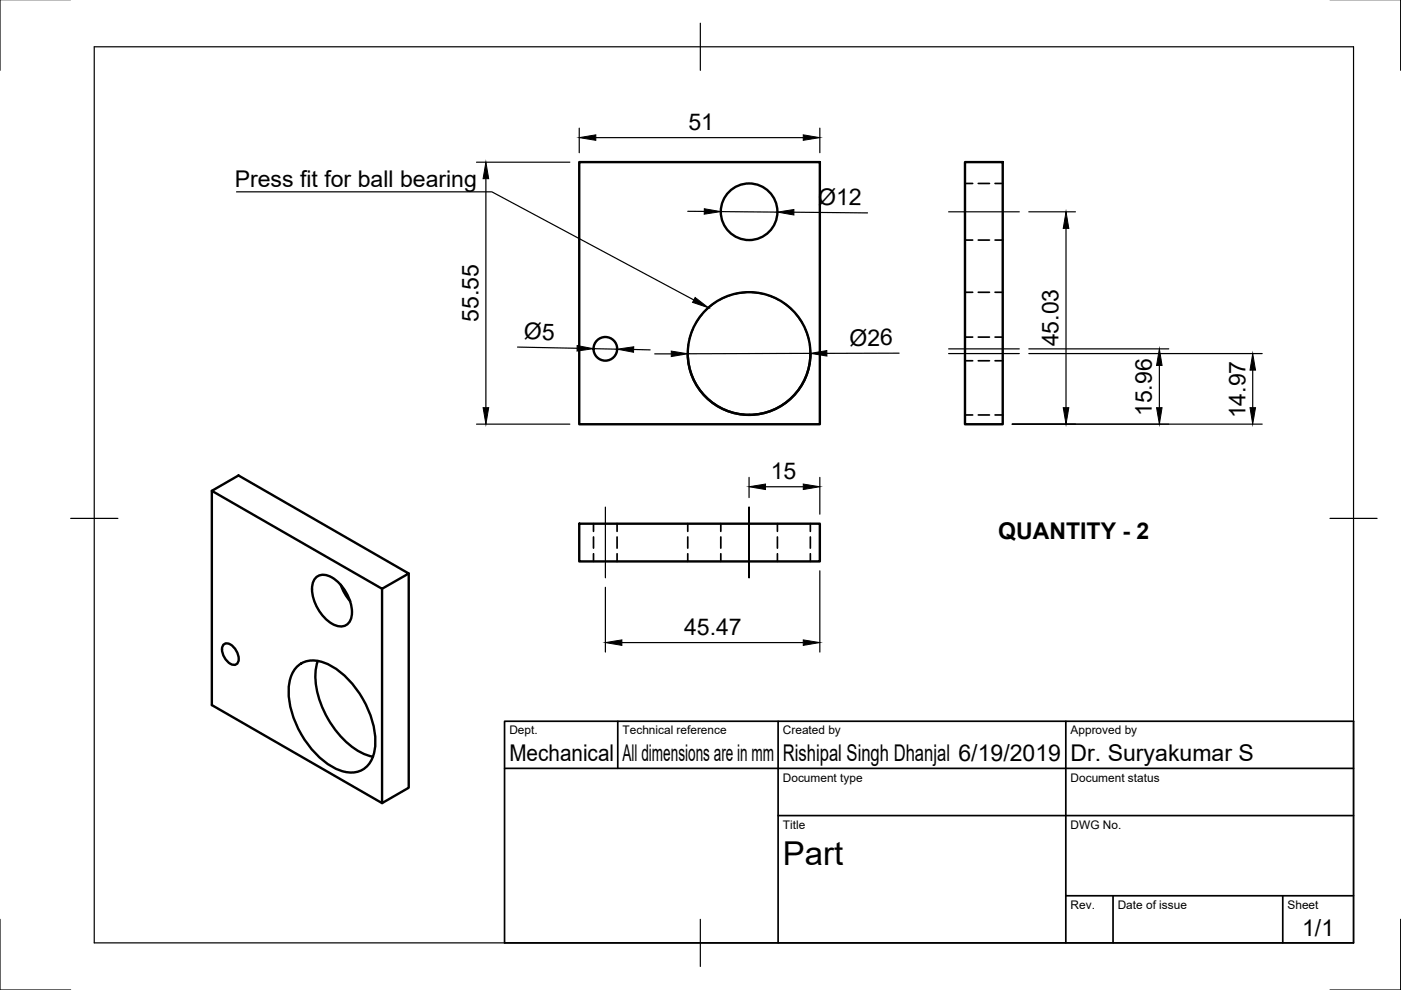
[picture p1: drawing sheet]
<svg xmlns="http://www.w3.org/2000/svg" width="297mm" height="210mm" viewBox="0 0 297 210" stroke-linecap="round" stroke-linejoin="round" font-family="sans-serif">
<!-- layer: Visible -->
<g fill="none" stroke="#000" stroke-width=".51">
<path d="M122.8 34.4h51v55.6h-51zM204.6 34.4h8v55.6h-8zM145.8 75a13 13 0 0 0 13 13 13 13 0 0 0 13-13M44.9 104.1l5.7-3.3 36.1 20.8-5.7 3.2zM44.9 104.1v45.4l36.1 20.8M122.8 111h51v8h-51zM47.3 136.8a1.26 1.26 0 0 1 2 .2 3.3 3.3 0 0 1 1.1 3.6 1.26 1.26 0 0 1-2-.2 3.3 3.3 0 0 1-1.1-3.6zM67.1 122.3a3.2 3.2 0 0 1 4 .6 9.1 9.1 0 0 1 3.5 7.7 2.36 2.36 0 0 1-3.4 2 8.9 8.9 0 0 1-5-8.5l.2-.8zM72.2 123.9l1 2.2 1.1 1.4M86.7 121.6v45.4l-5.7 3.3v-45.5M63.1 141.2a5.3 5.3 0 0 1 5.7-.7 18.9 18.9 0 0 1 10 12 11 11 0 0 1-.5 9.4 5.1 5.1 0 0 1-6.3 1.4 18.9 18.9 0 0 1-10-12 11 11 0 0 1 .5-9.4zM67.4 140.1a14.9 14.9 0 0 0 1.5 11.1 17.6 17.6 0 0 0 9.3 9l.9 .2"/>
<circle cx="158.8" cy="44.9" r="6"/>
<circle cx="128.3" cy="74" r="2.51"/>
<circle cx="158.8" cy="75" r="13"/>
</g>
<!-- layer: Hidden -->
<g fill="#000">
<circle cx="145.8" cy="75" r=".18"/>
<circle cx="171.8" cy="75" r=".18"/>
</g>
<g fill="none" stroke="#000" stroke-width=".36">
<path d="M204.6 38.9h1.6M207.4 38.9h2.4M211 38.9h1.6M204.6 50.9h1.6M207.4 50.9h2.4M211 50.9h1.6M146 73l-.2 2M147 69.6l-.8 2.3M148.9 66.6l-1.4 2M151.5 64.2l-1.8 1.5M154.7 62.6l-2.2 1M158.2 62l-2.3 .3"/>
<path d="M159.4 62l2.4 .3M162.9 62.6l2.2 1M166.1 64.2l1.8 1.5M168.7 66.6l1.4 2M170.6 69.6l.8 2.3M171.7 73l.1 2M204.6 62h1.6M204.6 76.5h1.6M204.6 71.5h1.6M207.4 62h2.4M207.4 76.5h2.4M207.4 71.5h2.4"/>
<path d="M211 62h1.6M211 76.5h1.6M211 71.5h1.6M204.6 88h1.6M207.4 88h2.4M211 88h1.6M125.8 111v1.7M125.8 113.8v2.4M125.8 117.4v1.6M130.8 111v1.7M130.8 113.8v2.4M130.8 117.4v1.6"/>
<path d="M145.8 111v1.7M145.8 113.8v2.4M145.8 117.4v1.6M152.8 111v1.7M152.8 113.8v2.4M152.8 117.4v1.6M164.8 111v1.7M164.8 113.8v2.4M164.8 117.4v1.6M171.8 111v1.7M171.8 113.8v2.4M171.8 117.4v1.6"/>
</g>
<!-- layer: Border -->
<path d="M0 -.1v15M297 -.1v15M20 9.9h267v190h-267zM148.5 4.9v10M15 109.9h10M282 109.9h10M0 194.9v15h15M148.5 194.9v10M297 194.9v15h-15" fill="none" stroke="#000" stroke-width=".25"/>
<!-- layer: TitleBlock -->
<path d="M107 152.9h180v47h-180zM131 152.9v10M165 152.9v47M226 152.9v47M107 162.9h180M165 172.9h122M226 189.9h61M236 189.9v10M272 189.9v10" fill="none" stroke="#000" stroke-width=".36"/>
<!-- layer: Dimensions -->
<g fill="none" stroke="#000" stroke-width=".25">
<path d="M101 34.4h19.8M103 37.9v48.5M122.8 27.2v5.2M126.3 29.2h44M173.8 27.2v5.2M145.8 44.8h3.5M152.8 44.9l12 .1M168.3 45l15.6 .1M218.1 44.9h9.9M226 48.4v38M109.7 73.6l12.6 .2M125.8 73.9l5.1 .1"/>
<path d="M134.3 74.1l3.5 .1M138.8 75h3.5M171.8 74.9l-26 .1M190.6 74.9h-15.3M218.1 75h49.5M218.1 74h29.7M245.8 77.5v8.9M265.6 78.5v7.9M101 89.9h19.8M214.6 89.9h53M158.8 101.2v4.3M162.3 103.2h8"/>
<path d="M173.8 101.2v7.8M128.4 124.5v13.8M131.8 136.2h38.5M173.8 121v17.3"/>
</g>
<g fill="#000" stroke="#000" stroke-width=".21">
<path d="M103 34.4l.6 3.5h-1.2zM122.8 29.2l3.5-.6v1.2zM170.3 28.6l3.5 .6-3.5 .6zM149.3 44.3l3.5 .6-3.5 .5zM164.8 45l3.5-.6v1.2zM226 44.9l.6 3.5h-1.2zM122.4 73.3l3.4 .6-3.5 .5zM130.9 74l3.5-.5-.1 1.2zM142.3 74.4l3.5 .6-3.5 .6zM171.8 74.9l3.5-.6v1.2zM245.8 74l.6 3.5h-1.2zM265.6 75l.6 3.5h-1.2z"/>
<path d="M102.4 86.4h1.2l-.6 3.5zM225.4 86.4h1.2l-.6 3.5zM245.2 86.4h1.2l-.6 3.5zM265 86.4h1.2l-.6 3.5zM158.8 103.2l3.5-.6v1.2zM170.3 102.6l3.5 .6-3.5 .6zM128.4 136.2l3.4-.5v1.1zM170.3 135.7l3.5 .5-3.5 .6z"/>
</g>
<!-- layer: Annotations -->
<path d="M147.4 63.1l2.8 2.1-3.4-1.1z" fill="#000" stroke="#000" stroke-width=".21"/>
<path d="M50.1 40.7h54.2l42.8 22.9" fill="none" stroke="#000" stroke-width=".25"/>
<!-- layer: Center Lines -->
<path d="M201.1 44.9h15M201.1 75h15M201.1 74h15M128.4 107.5v15M158.8 122.5v-15v15" fill="none" stroke="#000" stroke-width=".25"/>
<text font-size="7" x="166" y="183.4">Part</text>
<g font-size="4.9">
<text x="145.9" y="27.6">51</text>
<text x="49.8" y="39.6">Press fit for ball bearing</text>
<text x="173.5" y="43.4" transform="rotate(1 173.5 43.4)">Ø12</text>
<text x="101.5" y="68.3" transform="rotate(-90 101.5 68.3)">55.55</text>
<text x="111.1" y="72" transform="rotate(1 111.1 72)">Ø5</text>
<text x="180.1" y="73.3">Ø26</text>
<text x="224.5" y="73.5" transform="rotate(-90 224.5 73.5)">45.03</text>
<text x="244.2" y="88.2" transform="rotate(-90 244.2 88.2)">15.96</text>
<text x="264.1" y="88.7" transform="rotate(-90 264.1 88.7)">14.97</text>
<text x="163.4" y="101.6">15</text>
<text x="211.6" y="114.2">QUANTITY - 2</text>
<text x="145" y="134.7">45.47</text>
<text x="108" y="161.4">Mechanical</text>
<text x="132" y="161.4">All dimensions are in mm</text>
<text x="166" y="161.4">Rishipal Singh Dhanjal 6/19/2019</text>
<text x="227" y="161.4">Dr. Suryakumar S</text>
<text x="276.1" y="198.6">1/1</text>
</g>
<g font-size="2.5">
<text x="108" y="155.7">Dept.</text>
<text x="132" y="155.7">Technical reference</text>
<text x="166" y="155.7">Created by</text>
<text x="227" y="155.7">Approved by</text>
<text x="166" y="165.7">Document type</text>
<text x="227" y="165.7">Document status</text>
<text x="166" y="175.7">Title</text>
<text x="227" y="175.7">DWG No.</text>
<text x="227" y="192.7">Rev.</text>
<text x="237" y="192.7">Date of issue</text>
<text x="273" y="192.7">Sheet</text>
</g>
</svg>
